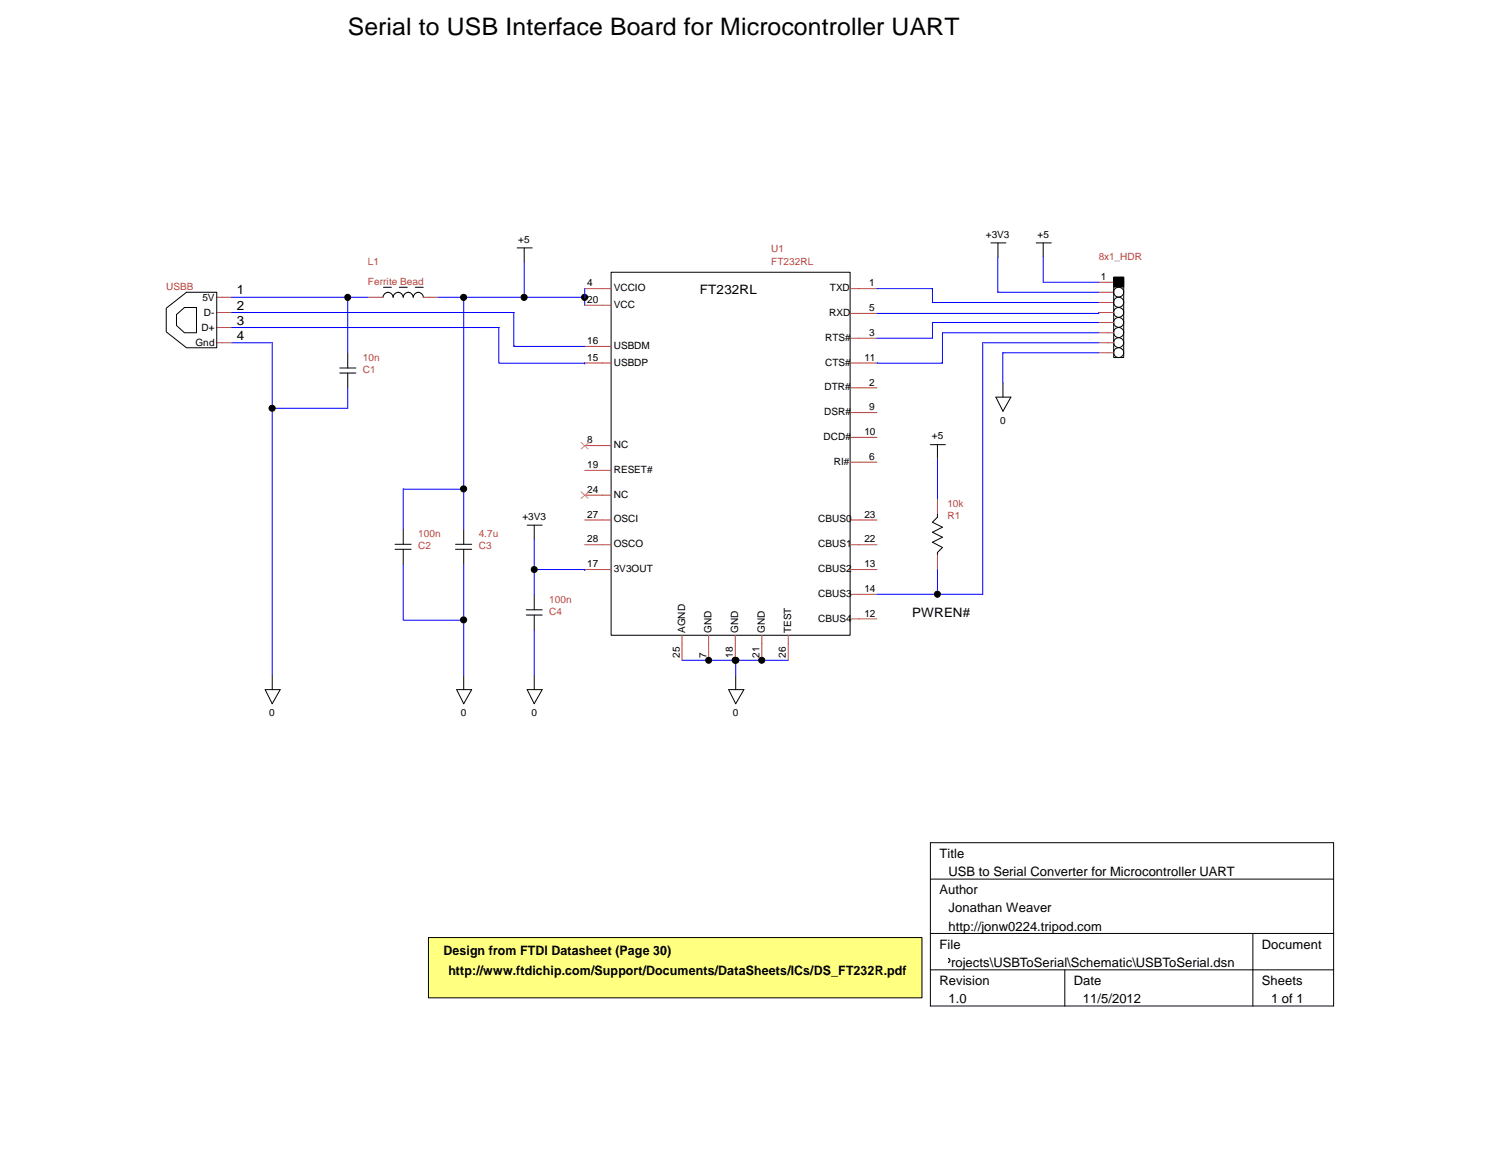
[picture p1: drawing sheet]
<svg xmlns="http://www.w3.org/2000/svg" width="279mm" height="216mm" viewBox="0 0 279 216" stroke-linecap="round" stroke-linejoin="round" font-family="sans-serif">
<path d="M79.8 174.5h91.8v11.2h-91.8z" fill-rule="evenodd" fill="#ffff80"/>
<g fill="none" stroke="#000" stroke-width=".19">
<path d="M30.9 57.4l3.8-3h5.6v10.3h-5.6l-3.8-2.9zM32.9 58.5l1.4-1.3h2.3v4.7h-2.3l-1.4-1.3zM71.3 55.3a.95 .95 0 0 1 .9-.9 .95 .95 0 0 1 1 .9 .93 .93 0 0 1 .9-.9 .93 .93 0 0 1 1 .9 .93 .93 0 0 1 .9-.9 .93 .93 0 0 1 .9 .9 .93 .93 0 0 1 1-.9 .93 .93 0 0 1 .9 .9M96.3 46.1h2.8M97.6 46.1v2.7M113.7 50.7h44.5v67.5h-44.5zM184.4 45.2h2.8M185.8 45.2v2.6M192.9 45.2h2.8M194.2 45.2v2.6M207.3 51.6h1.9v1.8h-1.9zM207.3 51.6h1.9v14.9h-1.9z"/>
<path d="M63.2 69.4h3.1M63.2 68.5h3.1M64.7 65.7v2.8M64.7 69.4v2.8M185.4 73.9h2.8l-1.5 2.6zM186.7 71.3v2.6M75.1 98.5v2.8M86.3 98.5v2.8M98.1 97.7h2.8M99.4 97.7v2.7M173.2 82.8h2.8M174.5 95.7v.6l-.9 .9 1.8 .9-1.8 1 1.8 .9-1.8 .9 1.8 1-.9 .9v.4"/>
<path d="M174.5 82.8v2.6M73.5 102.2h3M73.5 101.3h3M75.1 102.2v2.9M84.8 102.2h3M84.8 101.3h3M86.3 102.2v2.9M98 114.5h2.9M98 113.5h2.9M99.4 110.7v2.8M99.4 114.5v2.8M49.4 128.4h2.8l-1.5 2.6z"/>
<path d="M50.7 125.7v2.7M85 128.4h2.8l-1.5 2.6zM86.3 125.7v2.7M98.1 128.4h2.8l-1.5 2.6zM99.4 125.7v2.7M135.6 128.4h2.9l-1.6 2.6zM136.9 125.7v2.7M173.2 156.8h75v30.4h-75zM79.8 174.5h91.8v11.2h-91.8zM173.2 163.6h75M173.2 173.7h75M233.2 173.7v13.5"/>
<path d="M173.2 180.5h75M198.2 180.5v6.7"/>
<circle cx="64.7" cy="55.3" r=".56"/>
<circle cx="86.3" cy="55.3" r=".57"/>
<circle cx="97.6" cy="55.3" r=".57"/>
<circle cx="108.8" cy="55.3" r=".57"/>
<circle cx="208.2" cy="56.3" r=".94"/>
<circle cx="208.2" cy="58.1" r=".93"/>
<circle cx="208.2" cy="54.4" r=".93"/>
<circle cx="50.7" cy="76" r=".56"/>
<circle cx="208.2" cy="61.9" r=".94"/>
<circle cx="208.2" cy="65.6" r=".93"/>
<circle cx="208.2" cy="60" r=".93"/>
<circle cx="208.2" cy="63.8" r=".93"/>
<circle cx="86.3" cy="91" r=".57"/>
<circle cx="86.3" cy="115.4" r=".57"/>
<circle cx="99.4" cy="106" r=".56"/>
<circle cx="174.5" cy="110.6" r=".56"/>
<circle cx="131.9" cy="122.9" r=".56"/>
<circle cx="136.8" cy="122.9" r=".56"/>
<circle cx="137" cy="122.9" r=".56"/>
<circle cx="141.8" cy="122.9" r=".56"/>
</g>
<g fill="none" stroke="#c04040" stroke-width=".19">
<path d="M40.3 55.3h2.8M40.3 58.2h2.8M68.5 55.3h2.8M78.8 55.3h2.8M108.8 53.7h4.9M108.8 56.8h4.9M158.3 53.7h4.9M158.3 58.3h4.9M204.5 58.2h2.8M204.5 52.5h2.8M204.5 54.4h2.8M204.5 56.3h2.8"/>
<path d="M40.3 61h2.8M40.3 63.8h2.8M108.8 67.6h4.9M108.8 64.5h4.9M158.3 72.2h4.9M158.3 62.9h4.9M158.3 76.8h4.9M158.3 67.6h4.9M204.5 63.8h2.8M204.5 60h2.8M204.5 61.9h2.8M204.5 65.7h2.8"/>
<path d="M108.8 82.9h4.9M108.8 87.5h4.9M108.8 96.8h4.9M108.8 92.2h4.9M158.3 86h4.9M158.3 81.4h4.9M158.3 96.8h4.9M174.5 92.9v2.8M108.8 106h4.9M108.8 101.4h4.9M127 118.3v4.6M131.9 118.3v4.6"/>
<path d="M136.9 118.3v4.6M141.8 118.3v4.6M146.7 118.3v4.6M158.3 115.2h4.9M158.3 106h4.9M158.3 110.6h4.9M158.3 101.4h4.9M174.5 103.2v2.8"/>
</g>
<path d="M108.2 82.3l1.3 1.3M108.2 91.5l1.3 1.3M109.6 82.3l-1.4 1.3M109.6 91.5l-1.4 1.3" fill="none" stroke="#ff7f7f" stroke-width=".19"/>
<g fill="none" stroke="#00f" stroke-width=".19">
<path d="M43.1 55.3h25.4M43.1 58.2h52.6v6.3h13.1M64.7 55.3v10.4M81.6 55.3h27.2M86.3 55.3v43.2M97.6 48.8v6.5M108.8 53.7v3.1M163.2 53.7h10.4v2.6h30.9M185.8 47.8v6.6h18.7M194.2 47.8v4.7h10.3M204.5 58.2v.1h-41.3M43.1 63.8h7.6v61.9"/>
<path d="M43.1 61h49.8v6.6h15.9M64.7 72.2v3.8h-14M108.8 67.6h.1M204.5 63.8h-21.6v46.8h-19.7M204.5 65.7h-17.8v5.6M204.5 60h-30.9v2.9h-10.4M204.5 61.9h-29.1v5.7h-12.2M86.3 91h-11.2v7.5M174.5 85.4v7.5M75.1 105.1v10.3h11.2M86.3 105.1v20.6M99.4 100.4v10.3"/>
<path d="M99.4 117.3v8.4M99.4 106h9.4M108.8 106h.1M174.5 106v4.6M127 122.9h19.7M136.9 122.9v2.8"/>
</g>
<path d="M78.8 53.5h-7.5" fill="none" stroke="#000" stroke-width=".19" stroke-dasharray="1.5 1.5"/>
<g fill="#000">
<path d="M207.3 51.6h1.9v1.8h-1.9z" fill-rule="evenodd"/>
<circle cx="64.7" cy="55.3" r=".56"/>
<circle cx="86.3" cy="55.3" r=".57"/>
<circle cx="97.6" cy="55.3" r=".57"/>
<circle cx="108.8" cy="55.3" r=".57"/>
<circle cx="50.7" cy="76" r=".56"/>
<circle cx="86.3" cy="91" r=".57"/>
<circle cx="86.3" cy="115.4" r=".57"/>
<circle cx="99.4" cy="106" r=".56"/>
<circle cx="174.5" cy="110.6" r=".56"/>
<circle cx="131.9" cy="122.9" r=".56"/>
<circle cx="136.8" cy="122.9" r=".56"/>
<circle cx="137" cy="122.9" r=".56"/>
<circle cx="141.8" cy="122.9" r=".56"/>
</g>
<text font-size="4.5" x="64.7" y="6.5">Serial to USB Interface Board for Microcontroller UART</text>
<g font-size="2.4">
<text x="44.1" y="54.8">1</text>
<text x="44.1" y="57.6">2</text>
<text x="130.3" y="54.7">FT232RL</text>
<text x="44.1" y="60.4">3</text>
<text x="44.1" y="63.2">4</text>
<text x="169.8" y="114.9">PWREN#</text>
<text x="174.9" y="159.7">Title</text>
<text x="174.9" y="166.5">Author</text>
<text x="176.6" y="163.1">USB to Serial Converter for Microcontroller UART</text>
<text x="176.6" y="169.8">Jonathan Weaver</text>
<text x="176.6" y="173.2">http://jonw0224.tripod.com</text>
<text x="82.5" y="177.7">Design from FTDI Datasheet (Page 30)</text>
<text x="167.6" y="180">C:\jww\Projects\USBToSerial\Schematic\USBToSerial.dsn</text>
<text x="174.9" y="176.6">File</text>
<text x="234.9" y="176.6">Document</text>
<text x="83.5" y="181.4">http://www.ftdichip.com/Support/Documents/DataSheets/ICs/DS_FT232R.pdf</text>
<text x="174.9" y="183.3">Revision</text>
<text x="199.9" y="183.3">Date</text>
<text x="234.9" y="183.3">Sheets</text>
<text x="176.6" y="186.7">1.0</text>
<text x="201.6" y="186.7">11/5/2012</text>
<text x="236.6" y="186.7">1 of 1</text>
</g>
<g font-size="1.9">
<text x="96.5" y="45.2">+5</text>
<text x="183.5" y="44.2">+3V3</text>
<text x="193.1" y="44.2">+5</text>
<text x="109.3" y="53.3">4</text>
<text x="161.8" y="53.3">1</text>
<text x="204.9" y="52.1">1</text>
<text x="37.7" y="56">5V</text>
<text x="38" y="58.8">D-</text>
<text x="109.3" y="56.4">20</text>
<text x="114.3" y="54.2">VCCIO</text>
<text x="114.3" y="57.3">VCC</text>
<text x="154.3" y="58.8">RXD</text>
<text x="154.5" y="54.2">TXD</text>
<text x="161.8" y="57.9">5</text>
<text x="36.4" y="64.5">Gnd</text>
<text x="37.5" y="61.7">D+</text>
<text x="109.3" y="64.1">16</text>
<text x="114.3" y="65">USBDM</text>
<text x="153.6" y="63.5">RTS#</text>
<text x="161.8" y="62.5">3</text>
<text x="109.3" y="67.1">15</text>
<text x="114.3" y="68">USBDP</text>
<text x="153.6" y="68">CTS#</text>
<text x="160.9" y="67.1">11</text>
<text x="161.8" y="71.8">2</text>
<text x="153.4" y="77.3">DSR#</text>
<text x="153.5" y="72.6">DTR#</text>
<text x="161.8" y="76.4">9</text>
<text x="109.3" y="82.5">8</text>
<text x="114.3" y="83.4">NC</text>
<text x="153.3" y="81.9">DCD#</text>
<text x="160.9" y="81">10</text>
<text x="173.4" y="81.7">+5</text>
<text x="186.2" y="78.9">0</text>
<text x="109.3" y="87.1">19</text>
<text x="114.3" y="88">RESET#</text>
<text x="155.2" y="86.5">RI#</text>
<text x="161.8" y="85.6">6</text>
<text x="109.3" y="91.7">24</text>
<text x="114.3" y="92.6">NC</text>
<text x="97.2" y="96.8">+3V3</text>
<text x="109.3" y="96.4">27</text>
<text x="109.3" y="101">28</text>
<text x="114.3" y="97.2">OSCI</text>
<text x="114.3" y="101.9">OSCO</text>
<text x="152.3" y="101.9">CBUS1</text>
<text x="152.3" y="97.2">CBUS0</text>
<text x="160.9" y="101">22</text>
<text x="160.9" y="96.4">23</text>
<text x="109.3" y="105.6">17</text>
<text x="114.3" y="106.5">3V3OUT</text>
<text x="152.3" y="106.5">CBUS2</text>
<text x="160.9" y="105.6">13</text>
<text x="152.3" y="111.1">CBUS3</text>
<text x="160.9" y="110.2">14</text>
<text x="127.5" y="117.8" transform="rotate(-90 127.5 117.8)">AGND</text>
<text x="132.5" y="117.8" transform="rotate(-90 132.5 117.8)">GND</text>
<text x="137.4" y="117.8" transform="rotate(-90 137.4 117.8)">GND</text>
<text x="142.4" y="117.8" transform="rotate(-90 142.4 117.8)">GND</text>
<text x="147.3" y="117.8" transform="rotate(-90 147.3 117.8)">TEST</text>
<text x="152.3" y="115.7">CBUS4</text>
<text x="160.9" y="114.8">12</text>
<text x="126.5" y="122.4" transform="rotate(-90 126.5 122.4)">25</text>
<text x="131.5" y="122.4" transform="rotate(-90 131.5 122.4)">7</text>
<text x="136.4" y="122.4" transform="rotate(-90 136.4 122.4)">18</text>
<text x="141.4" y="122.4" transform="rotate(-90 141.4 122.4)">21</text>
<text x="146.3" y="122.4" transform="rotate(-90 146.3 122.4)">26</text>
<text x="50.1" y="133.3">0</text>
<text x="85.8" y="133.3">0</text>
<text x="98.9" y="133.3">0</text>
<text x="136.4" y="133.3">0</text>
</g>
<g font-size="1.9" fill="#c04040">
<text x="143.6" y="46.9">U1</text>
<text x="30.9" y="54">USBB</text>
<text x="68.5" y="49.3">L1</text>
<text x="68.5" y="53">Ferrite Bead</text>
<text x="143.6" y="49.3">FT232RL</text>
<text x="204.5" y="48.3">8x1_HDR</text>
<text x="67.6" y="69.4">C1</text>
<text x="67.6" y="67.1">10n</text>
<text x="176.4" y="94.3">10k</text>
<text x="77.9" y="99.9">100n</text>
<text x="89.1" y="99.9">4.7u</text>
<text x="176.4" y="96.6">R1</text>
<text x="77.9" y="102.2">C2</text>
<text x="89.1" y="102.2">C3</text>
<text x="102.2" y="112.1">100n</text>
<text x="102.2" y="114.4">C4</text>
</g>
</svg>
